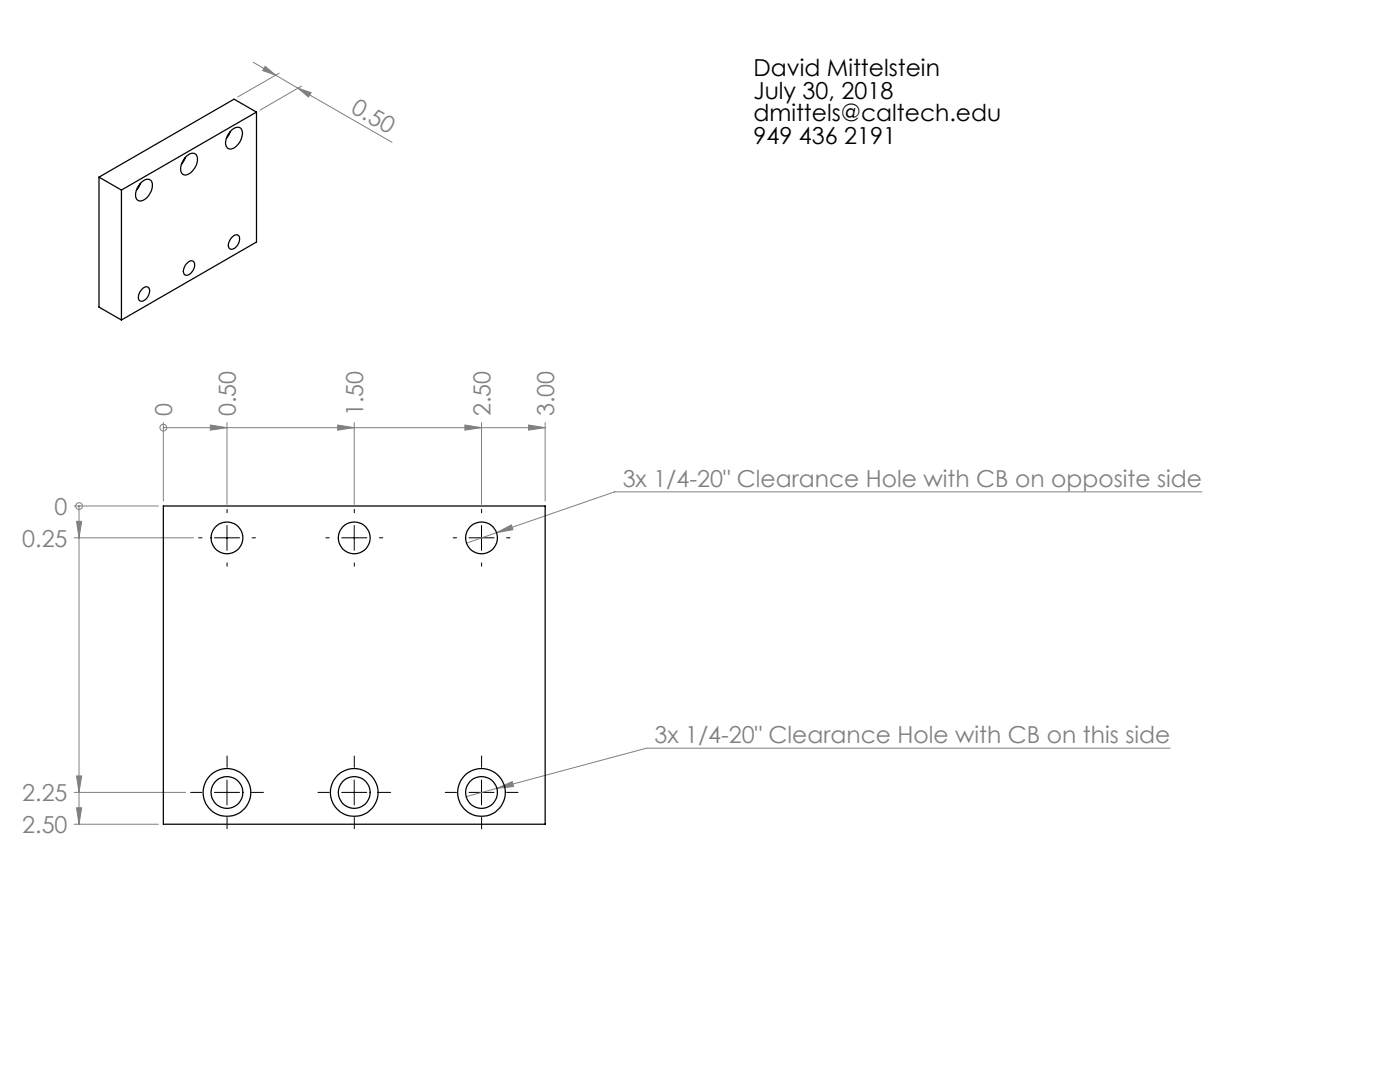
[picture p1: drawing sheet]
<svg xmlns="http://www.w3.org/2000/svg" width="279mm" height="216mm" viewBox="0 0 279 216" stroke-linecap="round" stroke-linejoin="round" font-family="sans-serif">
<g fill="none" stroke="#808080" stroke-width=".2">
<path d="M50.5 12.4l4.5 2.6M52.9 13.2l2.1 1.8-2.6-.9zM55 15l4.5 2.6M55.7 14.6l-8.3 4.8M59.5 17.6l2.6 .9-.5 .9zM59.5 17.6l18.7 10.8M60.2 17.2l-8.3 4.8M32.6 85.3h.1M32.6 84.3v15.7M32.6 85.3h76.2M42 84.8l3.3 .5-3.3 .5zM45.3 84.3v16.3"/>
<path d="M67.4 84.8l3.3 .5-3.3 .5zM70.7 84.3v16.3M92.8 84.8l3.3 .5-3.3 .5zM96.1 84.3v16.3M105.5 84.8l3.3 .5-3.3 .5zM108.8 84.3v15.7M239.9 98.1h-117.2l-29.6 10.3M14.8 101h16.8M14.8 107.3h23.8M15.3 104h1l-.5 3.3zM15.8 101v63.5M15.8 101h.1"/>
<path d="M99.1 106.3l3-1.6 .3 1zM14.8 158.1h22.2M15.3 154.8h1l-.5 3.3zM99.2 157.3l3-1.3 .3 1zM99.2 157.3l-6.2 1.7M233.5 149.3h-104.5l-29.8 8M14.8 164.5h16.8M15.3 161.2h1l-.5 3.3z"/>
<circle cx="32.6" cy="85.3" r=".68"/>
<circle cx="15.8" cy="101" r=".68"/>
</g>
<g fill="none" stroke="#000" stroke-width=".2" stroke-dasharray="15.2 1.3 1.3 1.3">
<path d="M40.3 107.3h-.7M45.3 102.3v-.7M45.3 112.3v.7M50.3 107.3h.7M65.7 107.3h-.7M70.7 102.3v-.7M70.7 112.3v.7M75.7 107.3h.7M91.1 107.3h-.7M96.1 102.3v-.7M96.1 112.3v.7M101.1 107.3h.7"/>
<path d="M40.3 158.1h-2.3M45.3 153.1v-2.2M50.3 158.1h2.3M65.7 158.1h-2.3M70.7 153.1v-2.2M75.7 158.1h2.3M91.1 158.1h-2.3M96.1 153.1v-2.2M101.1 158.1h2.3M45.3 163.1v2.3M70.7 163.1v2.3M96.1 163.1v2.3"/>
</g>
<path d="M42.8 107.3h5M45.3 104.8v5M68.2 107.3h5M70.7 104.8v5M93.6 107.3h5M96.1 104.8v5M42.8 158.1h5M45.3 155.6v5M68.2 158.1h5M70.7 155.6v5M93.6 158.1h5M96.1 155.6v5" fill="none" stroke="#000" stroke-width=".2"/>
<g fill="#808080">
<path d="M15.3 104h1l-.5 3.3zM15.3 154.8h1l-.5 3.3zM15.3 161.2h1l-.5 3.3z"/>
<path d="M42 84.8l3.3 .5-3.3 .5zM67.4 84.8l3.3 .5-3.3 .5zM92.8 84.8l3.3 .5-3.3 .5zM105.5 84.8l3.3 .5-3.3 .5z"/>
<path d="M59.5 17.6l2.6 .9-.5 .9zM52.9 13.2l2.1 1.8-2.6-.9z"/>
<path d="M99.2 157.3l3.3-.3-.3-1zM99.1 106.3l3.3-.6-.3-1z"/>
</g>
<g fill="none" stroke="#000" stroke-width=".25">
<path d="M19.8 35.3v26l4.4 2.6M19.8 35.3l4.4 2.6M24.2 37.9v26M28 36.6l-.8 1.4M28.3 36.3a1.15 1.15 0 0 1 1.1-.5 1.15 1.15 0 0 1 1 .7 3.3 3.3 0 0 1-2.4 3.6 1.28 1.28 0 0 1-.8-1.9 4 4 0 0 1 1.1-1.9zM36.9 31.5a1.55 1.55 0 0 1 2.2-.7 3.1 3.1 0 0 1-1.6 4 1.04 1.04 0 0 1-1.2-.1 1.04 1.04 0 0 1-.2-1.2 4 4 0 0 1 .8-2zM37 31.4l-.8 1.4M46 26.2l-.8 1.4M46.3 25.9a1.15 1.15 0 0 1 1.1-.5 1.15 1.15 0 0 1 .9 .7 3.3 3.3 0 0 1-2.4 3.6 1.28 1.28 0 0 1-.8-1.9 4 4 0 0 1 1.2-1.9zM51.2 22.4v25.9l-27 15.6M51.2 22.4l-27 15.5M51.2 22.4l-4.5-2.6-26.9 15.5"/>
<path d="M28.3 57.7a.82 .82 0 0 1 1.2-.4 .82 .82 0 0 1 .3 1.1 1.72 1.72 0 0 1-1.9 1.6 1.71 1.71 0 0 1 .4-2.3zM37.1 52.7a.96 .96 0 0 1 1.6-.3 1.98 1.98 0 0 1-1.7 2.5 1.22 1.22 0 0 1-.1-1.8zM46.3 47.3a.83 .83 0 0 1 1.1-.4 .83 .83 0 0 1 .4 1.2 1.71 1.71 0 0 1-1.9 1.6 1.57 1.57 0 0 1 .2-2.2zM32.6 101h76.2v63.5h-76.2z"/>
<circle cx="45.3" cy="107.3" r="3.2"/>
<circle cx="70.7" cy="107.3" r="3.2"/>
<circle cx="96.1" cy="107.3" r="3.2"/>
<circle cx="45.3" cy="158.1" r="4.8"/>
<circle cx="45.3" cy="158.1" r="3.2"/>
<circle cx="70.7" cy="158.1" r="4.8"/>
<circle cx="70.7" cy="158.1" r="3.2"/>
<circle cx="96.1" cy="158.1" r="4.8"/>
<circle cx="96.1" cy="158.1" r="3.2"/>
</g>
<g font-size="4.7">
<text x="150.4" y="15.1">David Mittelstein</text>
<text x="150.4" y="19.7">July 30, 2018</text>
<text x="150.4" y="24.2">dmittels@caltech.edu</text>
<text x="150.4" y="28.7">949 436 2191</text>
</g>
<g font-size="4.7" fill="#808080">
<text x="69.8" y="22.3" transform="rotate(30 69.8 22.3)">0.50</text>
<text x="34.4" y="83" transform="rotate(-90 34.4 83)">0</text>
<text x="47.1" y="83" transform="rotate(-90 47.1 83)">0.50</text>
<text x="72.5" y="83" transform="rotate(-90 72.5 83)">1.50</text>
<text x="97.9" y="83" transform="rotate(-90 97.9 83)">2.50</text>
<text x="110.6" y="83" transform="rotate(-90 110.6 83)">3.00</text>
<text x="124.3" y="97.1">3x 1/4-20&quot; Clearance Hole with CB on opposite side</text>
<text x="10.9" y="102.7">0</text>
<text x="4.4" y="109.1">0.25</text>
<text x="130.6" y="148.3">3x 1/4-20&quot; Clearance Hole with CB on this side</text>
<text x="4.4" y="159.9">2.25</text>
<text x="4.4" y="166.2">2.50</text>
</g>
</svg>
